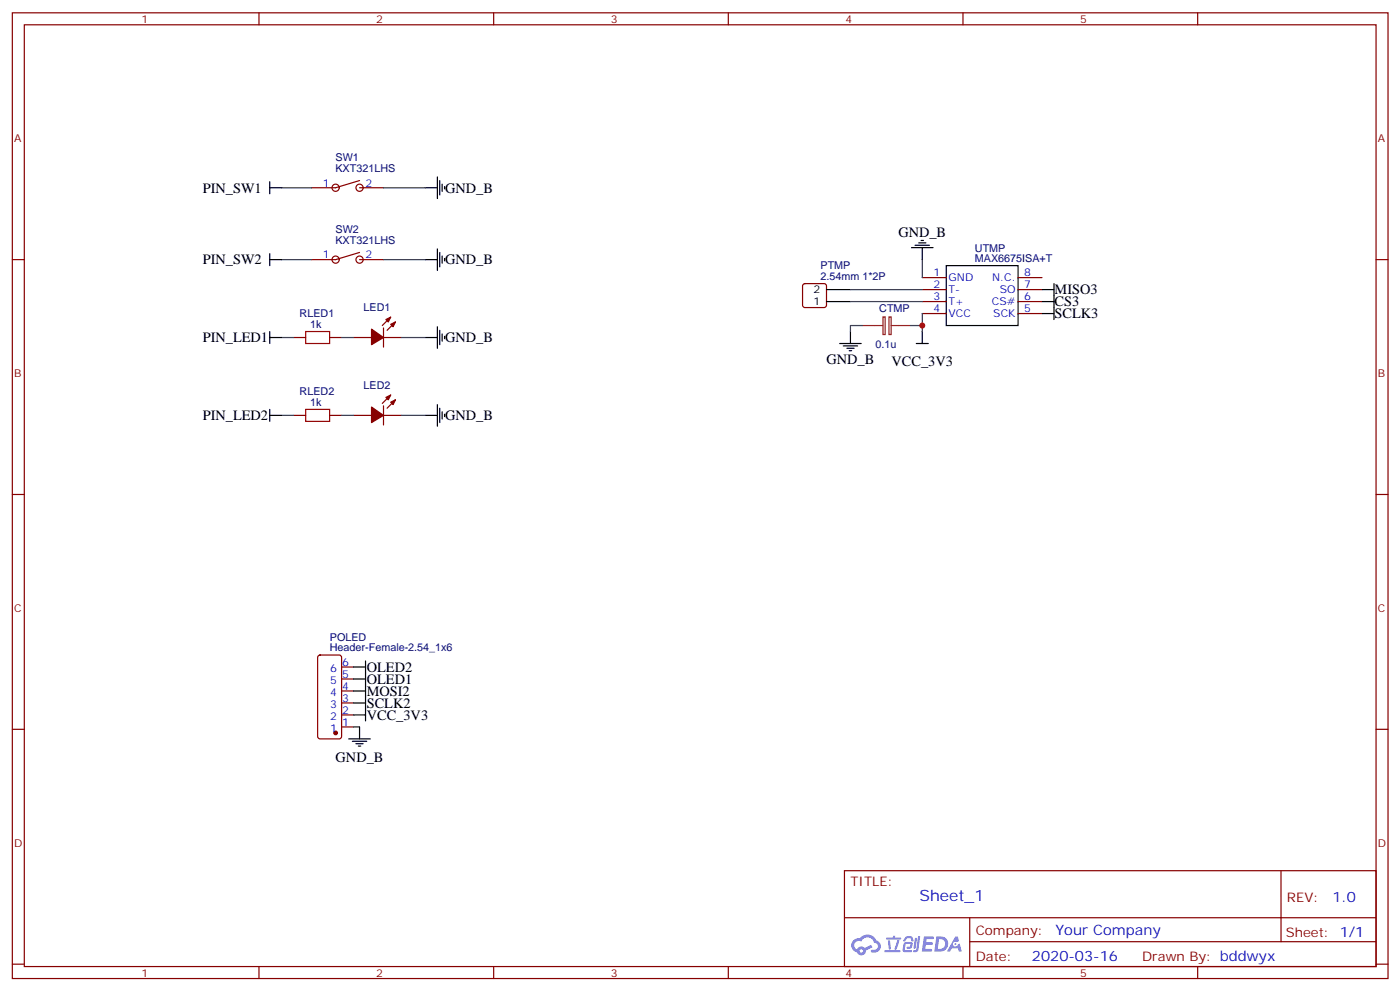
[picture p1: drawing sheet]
<svg xmlns="http://www.w3.org/2000/svg" width="413mm" height="292mm" viewBox="0 0 413 292" stroke-linecap="round" stroke-linejoin="round" font-family="sans-serif">
<g fill="none" stroke="#870000" stroke-width=".35">
<path d="M3.6 3.8h405.4v284.3h-405.4zM7.2 7.3h398.2v277.3h-398.2zM76.3 3.8v3.5M145.5 3.8v3.5M214.6 3.8v3.5M283.7 3.8v3.5M352.9 3.8v3.5M3.6 76.4h3.6M405.4 76.4h3.6M3.6 145.6h3.6M405.4 145.6h3.6M3.6 214.7h3.6"/>
<path d="M405.4 214.7h3.6M248.8 256.4h156.6v28.2h-156.6zM377.4 256.4v20.9M248.8 270.2h156.5M285.7 277.3h119.6M285.7 270.2v14.1M3.6 283.9h3.6M76.3 284.6v3.5M145.5 284.6v3.5M214.6 284.6v3.5M283.7 284.6v3.5M352.9 284.6v3.5"/>
<path d="M405.4 283.9h3.6"/>
</g>
<g fill="#5487ff">
<path d="M272.3 275.7h2.5l.3 .2-.1 .5-2 .1-.1 .9h1.6l.4 .4-.4 .4h-1.7l-.2 1.2 1.9 .1 .2 .3-.2 .3-2.9 .1z"/>
<path d="M281.5 275.8h.7l.4 1.3-.7 .3a.74 .74 0 0 0-1.1 .3 .74 .74 0 0 0 .5 1 .74 .74 0 0 0 .9-.6l.6-.3 .6 2.3h-.9l-.2-.9h-1.8l-.6 .9h-.9z"/>
<path d="M269.6 276.1h.6l-.4 3a.31 .31 0 0 1-.3 .2 .31 .31 0 0 1-.3-.3z"/>
<path d="M270.5 275.7h.6l-.5 3.9a.89 .89 0 0 1-.7 .7 .89 .89 0 0 1-.9-.3l1-.4z"/>
<path d="M266.9 275.8l.6-.2 1.2 .1 .5 1.3-.6 .2-.4-1-1 .2a.95 .95 0 0 1-1 .8l-.1-.2z"/>
<path d="M266.5 277.5l1.8-.2a1.04 1.04 0 0 1 .6 1.1 1.04 1.04 0 0 1-.8 .9h-.7a.29 .29 0 0 1-.3-.3 .29 .29 0 0 1 .4-.3h.6l.2-.8-1.4 .1-.3 1.7 1.9 .1a.29 .29 0 0 1 .2 .3 .29 .29 0 0 1-.3 .3l-2-.1-.4-.3 .2-2z"/>
<path d="M260.6 279.8h4.4a.3 .3 0 0 1 .3 .3 .3 .3 0 0 1-.3 .3h-4.3z"/>
<path d="M264.4 276.8h.6l-.5 1.7a1.02 1.02 0 0 1-.7 1.1l-.2-.2z"/>
<path d="M261.6 276.9h.6l.3 2.4-.3 .3-.3-.2z"/>
<path d="M261.2 276.1h1.9l.2-.6h.5l-.1 .6h1.5a.29 .29 0 0 1 .3 .3 .29 .29 0 0 1-.3 .2h-3.9z"/>
<path d="M275.9 275.7l-.6 4.5h1.4a2.27 2.27 0 0 0 2.7-2.3 2.27 2.27 0 0 0-2.7-2.2zM276.7 276.5a1.5 1.5 0 0 1 1.8 1.5 1.5 1.5 0 0 1-1.9 1.4h-.3z"/>
<path d="M251.5 276.9a2.09 2.09 0 0 0 1 3.5 1.37 1.37 0 0 0 1.5 .9 1.37 1.37 0 0 0 1.1-1.4l2-1-.5-.7-1.8 .9a1.4 1.4 0 0 0-2.3 .4 1.32 1.32 0 0 1-.6-1.8 1.32 1.32 0 0 1 1.9-.5 2.02 2.02 0 0 1 2-1.2 2.02 2.02 0 0 1 1.8 1.6 1.09 1.09 0 0 1 1.1 1.4 1.09 1.09 0 0 1-1.6 .7 .41 .41 0 0 0-.5 .3 .41 .41 0 0 0 .4 .5 1.89 1.89 0 0 0 2.4-1.2 1.89 1.89 0 0 0-1.2-2.4 2.98 2.98 0 0 0-5-.7l-1 .2zM253.3 280a.52 .52 0 0 1 1 0 .52 .52 0 0 1-1 0z"/>
<circle cx="281.5" cy="278" r=".28"/>
</g>
<path d="M90.1 97.6h7v3.5h-7zM90.1 120.5h7v3.6h-7z" fill="none" stroke="#a10000" stroke-width=".35"/>
<g fill="none" stroke="#870000" stroke-width=".35">
<path d="M105.9 53.2l-7 2.1h-7.1M105.9 55.3h7.1M105.9 74.3l-7 2.1h-7.1M105.9 76.4h7.1M86.5 99.4h3.6M97.1 99.4h3.5M104.2 99.4h5.3M113 99.4h5.3M113 96.6v5.6M115.1 93.4l-2.5 2.4M116.5 94.8l-2.4 2.5M236.7 83.7l.5-.2h5.6l.5 .2 .2 .5v5.7l-.2 .5-.5 .2h-5.6l-.5-.3-.2-.4v-5.7z"/>
<path d="M271.7 81.7h7.1M271.7 85.3h7.1M271.7 88.8h7.1M271.7 92.3h7.1M300 81.7h7M300 85.3h7M300 88.8h7M300 92.3h7M113 119.5v5.6M115.1 116.3l-2.5 2.5M116.5 117.7l-2.4 2.5M86.5 122.3h3.6"/>
<path d="M97.1 122.3h3.5M104.2 122.3h5.3M113 122.3h5.3M93.8 193.1l.5-.2h5.6l.7 .4v23.6l-.4 .6-5.9 .1-.7-.5v-23.5zM100.6 199.9h3.6M100.6 196.4h3.6M100.6 214h3.6M100.6 210.5h3.6M100.6 207h3.6M100.6 203.4h3.6"/>
<circle cx="98.9" cy="55.3" r="1.06"/>
<circle cx="105.9" cy="55.3" r="1.06"/>
<circle cx="98.9" cy="76.4" r="1.06"/>
<circle cx="105.9" cy="76.4" r="1.06"/>
</g>
<g fill="#870000" stroke="#870000" stroke-width=".35">
<path d="M115.1 95.5l1.4-.7-.7 1.4z"/>
<path d="M113.7 94.1l1.4-.7-.7 1.4z"/>
<path d="M109.5 96.9l3.5 2.5-3.5 2.1z"/>
<path d="M115.1 118.4l1.4-.7-.7 1.4z"/>
<path d="M113.7 117l1.4-.7-.7 1.4z"/>
<path d="M109.5 119.8l3.5 2.5-3.5 2.1z"/>
<circle cx="98.9" cy="215.8" r=".53"/>
</g>
<g fill="none" stroke="#000" stroke-width=".35">
<path d="M79.5 53.5v3.5M79.5 55.3h3.5M125.3 55.3h3.6M128.9 52.1v6.4M129.6 53.2v4.2M130.3 54.2v2.1M131 54.9v.7M79.5 74.7v3.5M79.5 76.4h3.5M125.3 76.4h3.6M128.9 73.3v6.3M129.6 74.3v4.3"/>
<path d="M130.3 75.4v2.1M131 76.1v.7M268.6 72.9h6.3M269.6 72.2h4.3M270.7 71.5h2.1M271.4 70.8h.7M271.7 72.9v3.5M278.8 78.2h21.2v17.6h-21.2zM79.5 99.4h3.5M79.5 97.6v3.5M125.3 99.4h3.6M128.9 96.2v6.4"/>
<path d="M129.6 97.3v4.2M130.3 98.3v2.1M131 99v.7M243.5 88.8h7.1M243.5 85.3h7.1M250.6 97.6v3.5M271.7 97.6v3.5M307 88.8h3.6M307 85.3h3.6M307 92.3h3.6M310.6 83.5v10.6M128.9 119.1v6.4"/>
<path d="M247.4 101.1h6.4M248.5 101.8h4.2M249.5 102.6h2.1M250.2 103.3h.7M270 101.1h3.5M79.5 122.3h3.5M79.5 120.5v3.6M125.3 122.3h3.6M129.6 120.2v4.2M130.3 121.2v2.2M131 122v.7M104.2 196.4h3.5"/>
<path d="M104.2 199.9h3.5M107.7 194.6v17.7M102.8 217.6h6.3M103.8 218.3h4.3M104.2 210.5h3.5M104.2 207h3.5M104.2 203.4h3.5M104.9 219h2.1M105.6 219.7h.7M105.9 214v3.6"/>
</g>
<path d="M254.1 95.8h6M260.2 93.3h.6v5.2h-.6zM261.9 93.3h.7v5.2h-.7zM262.6 95.8h5.6" fill="none" stroke="#8c2424" stroke-width=".35"/>
<g fill="none" stroke="#008700" stroke-width=".35">
<path d="M83 55.3h8.8M113 55.3h12.3M83 76.4h8.8M113 76.4h12.3M271.7 76.4v5.3M83 99.4h3.5M100.6 99.4h3.6M118.3 99.4h7M250.6 88.8h21.1M250.6 85.3h21.1M254.1 95.8h-3.5v1.8M268.2 95.8h3.5"/>
<path d="M271.7 92.3v5.3M83 122.3h3.5M100.6 122.3h3.6M118.3 122.3h7M104.2 214h1.7"/>
</g>
<circle cx="271.7" cy="95.8" r=".88" fill="#c00"/>
<text font-size="4.6" fill="#00f" x="270.9" y="265.4">Sheet_1</text>
<g font-size="4.2">
<text x="59.7" y="56.7">PIN_SW1</text>
<text x="131.2" y="56.7">GND_B</text>
<text x="264.7" y="69.7">GND_B</text>
<text x="59.7" y="77.9">PIN_SW2</text>
<text x="131.2" y="77.9">GND_B</text>
<text x="310.7" y="86.7">MISO3</text>
<text x="310.7" y="90.2">CS3</text>
<text x="310.7" y="93.8">SCLK3</text>
<text x="59.7" y="100.8">PIN_LED1</text>
<text x="131.2" y="100.8">GND_B</text>
<text x="243.5" y="107.2">GND_B</text>
<text x="262.7" y="107.9">VCC_3V3</text>
<text x="59.7" y="123.7">PIN_LED2</text>
<text x="131.2" y="123.7">GND_B</text>
<text x="108.1" y="197.8">OLED2</text>
<text x="108.1" y="201.3">OLED1</text>
<text x="108.1" y="208.4">SCLK2</text>
<text x="108.1" y="204.9">MOSI2</text>
<text x="108.1" y="211.9">VCC_3V3</text>
<text x="98.9" y="224.3">GND_B</text>
</g>
<g font-size="4.2" fill="#00f">
<text x="392.6" y="265.6">1.0</text>
<text x="311" y="275.2">Your Company</text>
<text x="304.1" y="283">2020-03-16</text>
</g>
<g font-size="3.9" fill="#800">
<text x="250.6" y="260.9">TITLE:</text>
<text x="379.2" y="265.6">REV:</text>
<text x="287.5" y="275.1">Company:</text>
<text x="378.9" y="275.8">Sheet: 1/1</text>
<text x="287.5" y="282.8">Date:</text>
<text x="336.5" y="282.9">Drawn By: bddwyx</text>
</g>
<g font-size="3.2" fill="#800">
<text x="41.7" y="6.8">1</text>
<text x="110.9" y="6.8">2</text>
<text x="180" y="6.8">3</text>
<text x="249.2" y="6.8">4</text>
<text x="318.3" y="6.8">5</text>
<text x="4.2" y="41.9">A</text>
<text x="406" y="41.9">A</text>
<text x="4.2" y="111">B</text>
<text x="406" y="111">B</text>
<text x="4.2" y="180.2">C</text>
<text x="406" y="180.2">C</text>
<text x="4.2" y="249.3">D</text>
<text x="406" y="249.3">D</text>
<text x="41.7" y="287.6">1</text>
<text x="110.9" y="287.6">2</text>
<text x="180" y="287.6">3</text>
<text x="249.2" y="287.6">4</text>
<text x="318.3" y="287.6">5</text>
</g>
<g font-size="3.2" fill="#000080">
<text x="98.8" y="47.5">SW1</text>
<text x="98.8" y="50.7">KXT321LHS</text>
<text x="98.8" y="71.9">KXT321LHS</text>
<text x="98.8" y="68.7">SW2</text>
<text x="287.3" y="77">MAX6675ISA+T</text>
<text x="287.3" y="74.1">UTMP</text>
<text x="241.8" y="82.4">2.54mm 1*2P</text>
<text x="241.8" y="79.3">PTMP</text>
<text x="88.3" y="93.5">RLED1</text>
<text x="107.1" y="91.7">LED1</text>
<text x="259.1" y="91.7">CTMP</text>
<text x="91.4" y="96.6">1k</text>
<text x="258" y="102.3">0.1u</text>
<text x="88.3" y="116.4">RLED2</text>
<text x="91.4" y="119.5">1k</text>
<text x="107.1" y="114.6">LED2</text>
<text x="97.2" y="191.8">Header-Female-2.54_1x6</text>
<text x="97.2" y="188.9">POLED</text>
</g>
<g font-size="3.2" fill="#00f">
<text x="95.1" y="54.9">1</text>
<text x="107.7" y="54.9">2</text>
<text x="95.1" y="76.1">1</text>
<text x="107.7" y="76.1">2</text>
<text x="275" y="81.4">1</text>
<text x="279.5" y="82.8">GND</text>
<text x="292.4" y="82.8">N.C.</text>
<text x="301.7" y="81.4">8</text>
<text x="275" y="84.9">2</text>
<text x="275" y="88.4">3</text>
<text x="279.5" y="86.3">T-</text>
<text x="279.5" y="89.9">T+</text>
<text x="292.3" y="89.9">CS#</text>
<text x="294.6" y="86.3">SO</text>
<text x="301.7" y="88.4">6</text>
<text x="301.7" y="84.9">7</text>
<text x="275" y="92">4</text>
<text x="279.5" y="93.4">VCC</text>
<text x="292.7" y="93.4">SCK</text>
<text x="301.7" y="92">5</text>
<text x="97.3" y="197.8">6</text>
<text x="100.8" y="196">6</text>
<text x="97.3" y="201.3">5</text>
<text x="100.8" y="203.1">4</text>
<text x="100.8" y="199.6">5</text>
<text x="97.3" y="208.4">3</text>
<text x="97.3" y="204.9">4</text>
<text x="100.8" y="206.6">3</text>
<text x="97.3" y="215.4">1</text>
<text x="97.3" y="211.9">2</text>
<text x="100.8" y="213.7">1</text>
<text x="100.8" y="210.1">2</text>
</g>
<g font-size="3.2">
<text x="239.7" y="89.9">1</text>
<text x="239.7" y="86.3">2</text>
</g>
</svg>
